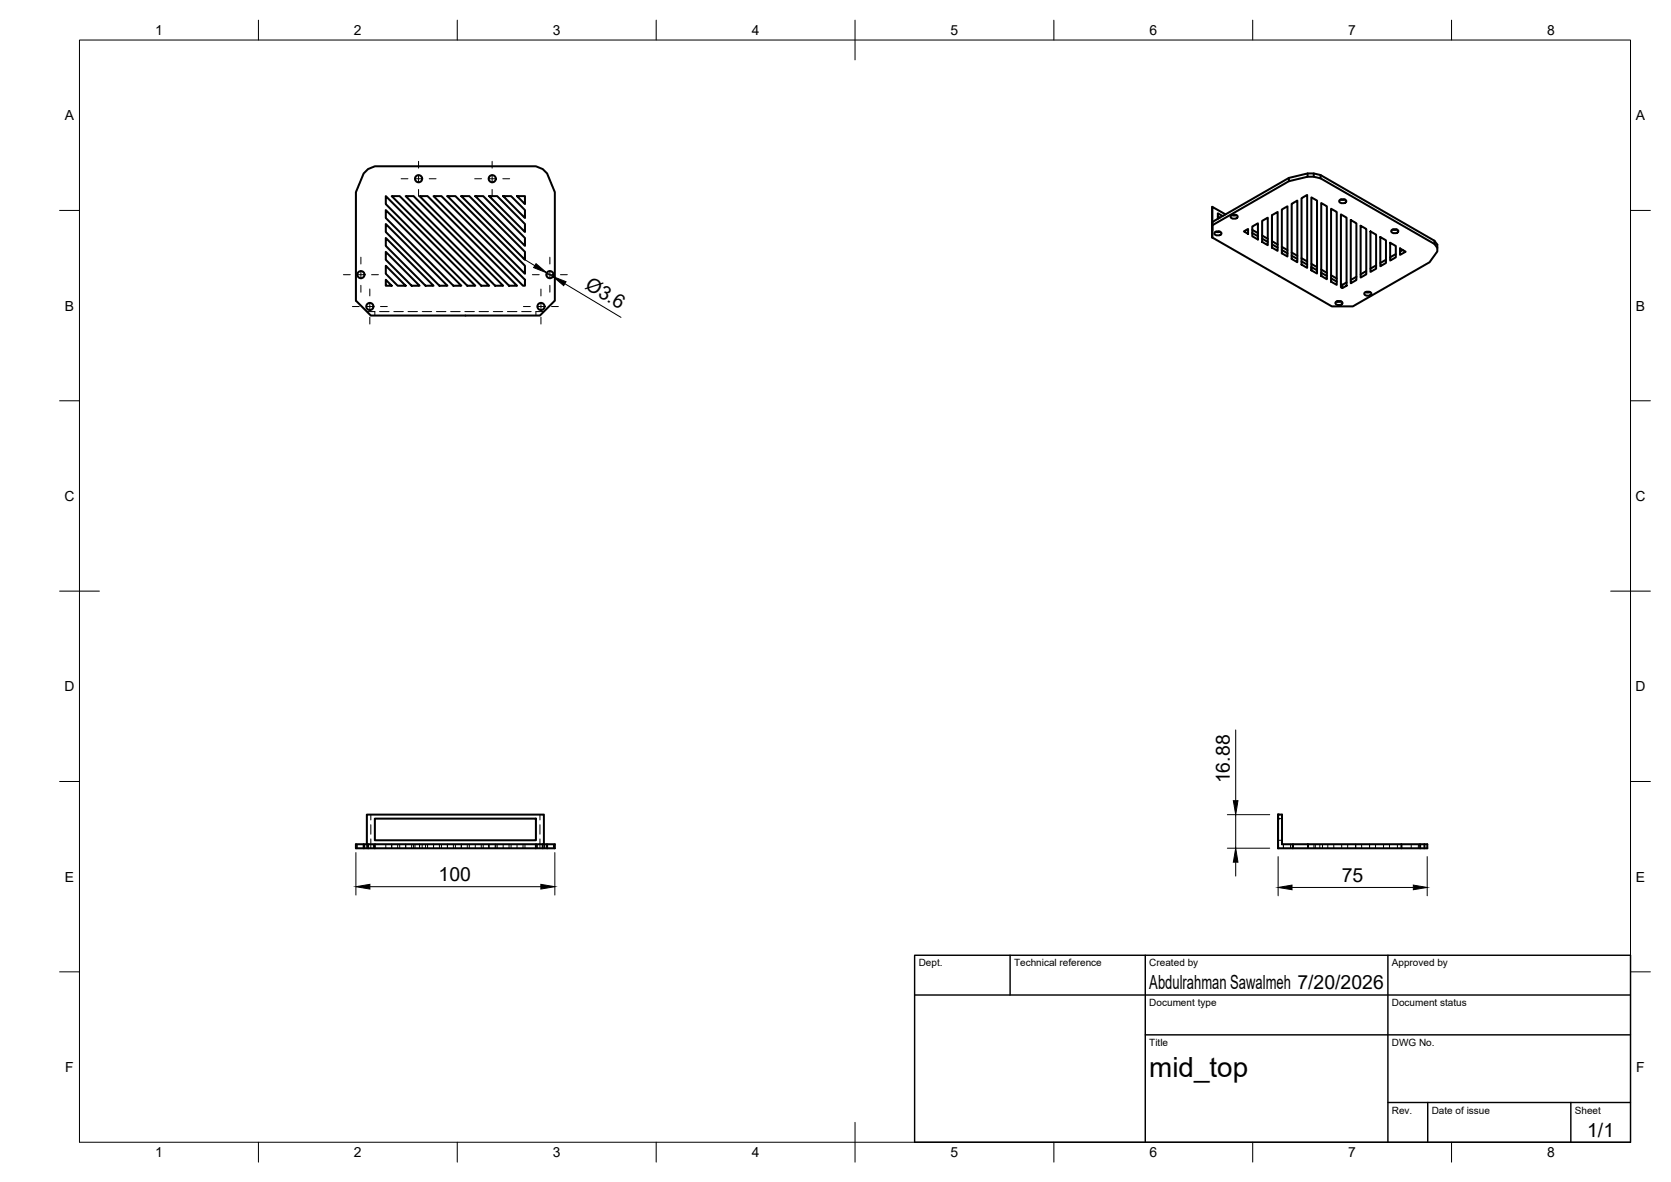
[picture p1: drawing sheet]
<svg xmlns="http://www.w3.org/2000/svg" width="420mm" height="297mm" viewBox="0 0 420 297" stroke-linecap="round" stroke-linejoin="round" font-family="sans-serif">
<!-- layer: Visible -->
<g fill="none" stroke="#000" stroke-width=".51">
<path d="M91.4 43.6l1.1-1.1 1.8-.7h40.4l1.8 .7 1.1 1.1 1.9 4.7v27.3l-3.7 3.7h-42.6l-3.7-3.7v-27.3zM97 49.3l22.5 22.5h-2l-20.5-20.5zM97 52.8l19 19h-2l-17-17zM97 59.8l12 12h-2l-10-10zM97 56.3l15.5 15.5h-2l-13.5-13.5zM98.5 49.3h2l22.5 22.5h-2zM102 49.3h2l22.5 22.5h-2zM105.5 49.3h2l22.5 22.5h-2zM109 49.3h2l21 21v1.5h-.5zM112.5 49.3h2l17.5 17.5v2zM116 49.3h2l14 14v2zM119.5 49.3h2l10.5 10.5v2z"/>
<path d="M123 49.3h2l7 7v2zM126.5 49.3h2l3.5 3.5v2zM130 49.3h2v2zM304.8 52v7.7v-3.9M304.8 56.6l19.3-11.1 4.7-1.1h1.5l1.7 .4 28.7 16.5 .7 1v.9l-1.9 2.7-19.3 11.1h-5.3l-30.1-17.3M305.4 58.5l.8-.4a.65 .65 0 0 1 .9 .7l-.9 .4a.65 .65 0 0 1-.8-.7zM305.7 58.2h1.1M306.2 54.4l.5 .3M306.4 58.2l.2 .1M307.4 54.3l-1.2-.7v1.4M308.1 53.9l-3.3-1.9v6v-2.2l19.3-11.1 4.7-1.1h1.5l1.7 .4 28.7 16.5 .7 1v.8M309.5 54.3l.8-.4a.65 .65 0 0 1 .8 .8l-.8 .3a.65 .65 0 0 1-.8-.7z"/>
<path d="M309.8 54.1h1.1M312.8 58.2l1-.7v1.3zM313.5 57.7l.3 .2M314.9 56.9l1.4-.8v4.1l-1.4-.8zM314.9 57.8l1.4 .8M314.9 58.6l1.4 .8M317.4 55.5l1.4-.8v6.9l-1.4-.8zM317.4 59.2l1.4 .8M317.4 60l1.4 .8M319.8 54.1v7.3l1.4 .8M319.8 54.1l1.4-.8v9.7l-1.4-.8zM322.3 52.6l1.4-.8v12.7l-1.4-.8z"/>
<path d="M324.1 44.7v.8M324.8 51.2l1.4-.8v15.5l-1.4-.8zM327.3 49.8l1.4-.8v18.3l-1.4-.8zM328.8 43.6v.8M329.7 49.6l1.5 .8v18.3l-1.5-.8zM330.3 43.6v.8M332 44v.8M332.2 51l1.4 .8v18.4l-1.4-.9zM334.7 52.5l1.4 .8v18.3l-1.4-.8zM336.8 50.4l.8-.4a.65 .65 0 0 1 .9 .8l-.9 .3a.65 .65 0 0 1-.8-.7zM337.1 50.1h1.1M337.2 53.9l1.4 .8v17.1l-1.1 .6-.3-.2z"/>
<path d="M339.6 55.3l1.5 .8v14.3l-1.5 .8zM342.1 56.7l1.4 .8v11.4l-1.4 .9zM344.6 58.2l1.4 .8v8.5l-1.4 .8zM347.1 59.6l1.4 .8v5.7l-1.4 .8zM349.9 57.9l.8-.3a.65 .65 0 0 1 .8 .7l-.8 .3a.65 .65 0 0 1-.8-.7zM350.1 57.7h1.2M97 63.3l8.5 8.5h-2l-6.5-6.5zM97 66.8l5 5h-2l-3-3zM97 70.3l1.5 1.5h-1.5zM319.8 60.6l1.4 .8M319.8 61.4v.8M322.3 62l1.4 .9"/>
<path d="M322.3 62.8l1.4 .9M324.8 63.5l1.4 .8M324.8 64.3l1.4 .8M327.3 64.9l1.4 .8M327.3 65.7l1.4 .8M329.7 66.3l1.5 .8M329.7 67.9v-.8l1.5 .8M332.2 67.7l1.4 .9M332.2 69.3v-.8l1.4 .8M334.7 69.2l1.4 .8M334.7 70l1.4 .8M335.8 76l.9-.4a.65 .65 0 0 1 .8 .7l-.8 .4a.65 .65 0 0 1-.9-.7z"/>
<path d="M336.1 75.8h1.1M336.3 75.7v.1M337.5 71.6v.8M338.6 71l-1.1 .6-.3-.2M341.1 69.6l-1.5 .8M343.1 73.6l.8-.3a.65 .65 0 0 1 .9 .7l-.9 .3a.65 .65 0 0 1-.8-.7zM343.4 73.4h1.1M343.5 68.1l-1.4 .8M346 66.7l-1.4 .8M348.5 65.3l-1.4 .8M349.5 61l1.5 .8v2.9l-1.5 .8zM351 63.8l-1.5 .9"/>
<path d="M352 62.4l1.4 .9-1.4 .8zM352.7 62.8l-.7 .4M360.7 60.5v.8M89.5 212.2h50v1h-50zM91.4 212.2v1M92.2 212.2v-7.5h44.6v7.5M92.5 212.2v1M94.3 205.7h40.4v5.5h-40.4zM94.3 212.2v1M134.7 212.2v1M136.5 212.2v1M137.6 212.2v1"/>
<path d="M321.4 204.7v7.5zM321.4 204.7h.9v7.5h36.6v1h-33.8M325.1 212.2v1h-3.7v-1v1M352.4 212.2v1M357.1 212.2v1M358.2 212.2v1"/>
<circle cx="105.3" cy="44.9" r=".9"/>
<circle cx="123.8" cy="44.9" r=".9"/>
<circle cx="90.8" cy="69" r=".9"/>
<circle cx="93" cy="77" r=".9"/>
<circle cx="136" cy="77" r=".9"/>
<circle cx="138.3" cy="69" r=".9"/>
</g>
<!-- layer: Hidden -->
<g fill="none" stroke="#000" stroke-width=".25">
<path d="M92.2 78.3h2.1v1M93.2 79.3h2.8M95.4 78.3h2.4M97.2 79.3h2.4M99 78.3h2.4M100.8 79.3h2.4M102.6 78.3h2.4M104.4 79.3h2.4M106.2 78.3h2.3M107.9 79.3h2.4M109.7 78.3h2.4M111.5 79.3h2.4"/>
<path d="M113.3 78.3h2.4M115.1 79.3h2.4M116.9 78.3h2.4M118.7 79.3h2.4M120.5 78.3h2.3M122.2 79.3h2.4M124 78.3h2.4M125.8 79.3h2.4M127.6 78.3h2.4M129.4 79.3h2.4M131.2 78.3h2.4M133 79.3h2.8"/>
<path d="M136.8 78.3h-2.1v1M89.8 212.2v1M91.7 212.2v1M92.1 212.2v1M93.2 204.7v1.4M93.2 207.2v2.4M93.2 210.8v2.4M93.9 212.2v1M97 212.2v1M98.5 212.2v1M100 212.2v1M100.5 212.2v1"/>
<path d="M102 212.2v1M103.5 212.2v1M104 212.2v1M104.4 212.2v1M105.5 212.2v1M106.2 212.2v1M107 212.2v1M107.5 212.2v1M109 212.2v1M110.5 212.2v1M111 212.2v1M112.5 212.2v1"/>
<path d="M114 212.2v1M114.5 212.2v1M116 212.2v1M117.5 212.2v1M118 212.2v1M119.5 212.2v1M121 212.2v1M121.5 212.2v1M122.9 212.2v1M123 212.2v1M124.5 212.2v1M124.7 212.2v1"/>
<path d="M125 212.2v1M126.5 212.2v1M128 212.2v1M128.5 212.2v1M130 212.2v1M131.5 212.2v1M132 212.2v1M135.1 212.2v1M135.8 204.7v1.4M135.8 207.2v2.4M135.8 210.8v2.4M136.9 212.2v1"/>
<path d="M137.4 212.2v1M139.2 212.2v1M321.4 205.7h.9v2.1M322.3 209v2.2h-.9M322.3 210.8v1.4M322.3 204.7v6.5M322.7 212.2v1M324.5 212.2v1M325.1 212.2v1M328.9 213.2v-1v1M328.9 212.2v1M330.4 212.2v1"/>
<path d="M330.7 212.2v1M331.9 212.2v1M332.5 212.2v1M333.9 212.2v1M335.4 212.2v1M337.4 212.2v1M338.9 212.2v1M340.9 213.2v-1v1M342.4 212.2v1M344.4 212.2v1M345.9 212.2v1M347.9 212.2v1"/>
<path d="M349.4 212.2v1M351.4 212.2v1M354.8 212.2v1M356.6 212.2v1"/>
</g>
<!-- layer: Visible -->
<g fill="#000">
<circle cx="321.4" cy="205.7" r=".25"/>
<circle cx="321.4" cy="204.7" r=".25"/>
</g>
<!-- layer: BORDER -->
<g fill="none" stroke="#000" stroke-width=".25">
<path d="M20 10.1h390v276.9h-390zM65 5.1v5M115 5.1v5M165 5.1v5M215 5.1v10M265 5.1v5M315 5.1v5M365 5.1v5M15 52.9h5M410 52.9h5M15 100.7h5M410 100.7h5"/>
<path d="M15 148.6h10M405 148.6h10M15 196.4h5M410 196.4h5M15 244.2h5M410 244.2h5M65 287v5M115 287v5M165 287v5M215 282.1v9.9M265 287v5M315 287v5"/>
<path d="M365 287v5"/>
</g>
<!-- layer: TITLEBLOCK -->
<path d="M230 240.1h180v46.9h-180zM230 250h180M254 240.1v9.9M288 240.1v46.9M349 240.1v46.9M288 260.1h122M349 277.1h61M359 277.1v9.9M395 277.1v9.9" fill="none" stroke="#000" stroke-width=".36"/>
<!-- layer: Smart Centers -->
<g fill="none" stroke="#000" stroke-width=".25">
<path d="M100.9 44.9h1.7M104.4 44.9h1.8M105.2 40.5v1.8M105.2 44v1.8M105.2 47.6v1.7M107.9 44.9h1.7M119.4 44.9h1.7M122.9 44.9h1.8M123.7 40.5v1.8M123.7 44v1.8M123.7 47.6v1.7M126.4 44.9h1.7"/>
<path d="M86.3 69h1.8M88.6 77h1.7M89.9 69h1.7M90.7 64.6v1.7M90.7 68.1v1.8M90.7 71.7v1.7M92.1 77h1.8M93 72.6v1.8M93 76.1v1.8M93 79.7v1.7M93.4 69h1.7M95.7 77h1.7"/>
<path d="M131.6 77h1.7M133.9 69h1.7M135.1 77h1.8M136 72.6v1.8M136 76.1v1.8M136 79.7v1.7M137.4 69h1.7M138.3 64.6v1.7M138.3 68.1v1.8M138.3 71.7v1.7M138.7 77h1.7M140.9 69h1.7"/>
</g>
<!-- layer: FD_Dimensions -->
<g fill="none" stroke="#000" stroke-width=".25">
<path d="M131.5 65l3 1.8M137.5 68.6l1.5 .9M142 71.3l14.1 8.5M310.7 183.4v17.8M89.5 214.3v10.6M139.5 214.3v10.6M308.6 213.2h10.7M308.6 204.7h10.7M310.7 204.7v8.5M310.7 216.7v3.5M321.4 215.3v9.8M358.9 215.3v9.8"/>
<path d="M93 222.8h43M324.9 223h30.5"/>
</g>
<path d="M134.8 66.3l2.7 2.3-3.3-1.3zM139 69.5l3.3 1.3-.6 1zM310.7 213.2l.6 3.5h-1.2zM310.1 201.2h1.2l-.6 3.5zM89.5 222.8l3.5-.6v1.2zM136 222.2l3.5 .6-3.5 .6zM321.4 223l3.5-.6v1.2zM355.4 222.4l3.5 .6-3.5 .6z" fill="#000" stroke="#000" stroke-width=".25"/>
<text font-size="7" x="289" y="270.6">mid_top</text>
<g font-size="4.9">
<text x="146.9" y="72.4" transform="rotate(31 146.9 72.4)">Ø3.6</text>
<text x="309.2" y="196.9" transform="rotate(-90 309.2 196.9)">16.88</text>
<text x="110.3" y="221.4">100</text>
<text x="337.4" y="221.6">75</text>
<text x="289" y="248.5">Abdulrahman Sawalmeh 7/20/2026</text>
<text x="399.1" y="285.7">1/1</text>
</g>
<g font-size="3.5">
<text x="39" y="8.8">1</text>
<text x="89" y="8.8">2</text>
<text x="139" y="8.8">3</text>
<text x="189" y="8.8">4</text>
<text x="239" y="8.8">5</text>
<text x="289" y="8.8">6</text>
<text x="339" y="8.8">7</text>
<text x="389" y="8.8">8</text>
<text x="16.3" y="30.2">A</text>
<text x="411.3" y="30.2">A</text>
<text x="16.3" y="78">B</text>
<text x="411.3" y="78">B</text>
<text x="16.2" y="125.9">C</text>
<text x="411.2" y="125.9">C</text>
<text x="16.2" y="173.7">D</text>
<text x="411.2" y="173.7">D</text>
<text x="16.3" y="221.6">E</text>
<text x="411.3" y="221.6">E</text>
<text x="16.4" y="269.4">F</text>
<text x="411.4" y="269.4">F</text>
<text x="39" y="290.8">1</text>
<text x="89" y="290.8">2</text>
<text x="139" y="290.8">3</text>
<text x="189" y="290.8">4</text>
<text x="239" y="290.8">5</text>
<text x="289" y="290.8">6</text>
<text x="339" y="290.8">7</text>
<text x="389" y="290.8">8</text>
</g>
<g font-size="2.5">
<text x="231" y="242.9">Dept.</text>
<text x="255" y="242.9">Technical reference</text>
<text x="289" y="242.9">Created by</text>
<text x="350" y="242.9">Approved by</text>
<text x="289" y="252.8">Document type</text>
<text x="350" y="252.8">Document status</text>
<text x="289" y="262.9">Title</text>
<text x="350" y="262.9">DWG No.</text>
<text x="350" y="279.9">Rev.</text>
<text x="360" y="279.9">Date of issue</text>
<text x="396" y="279.9">Sheet</text>
</g>
</svg>
